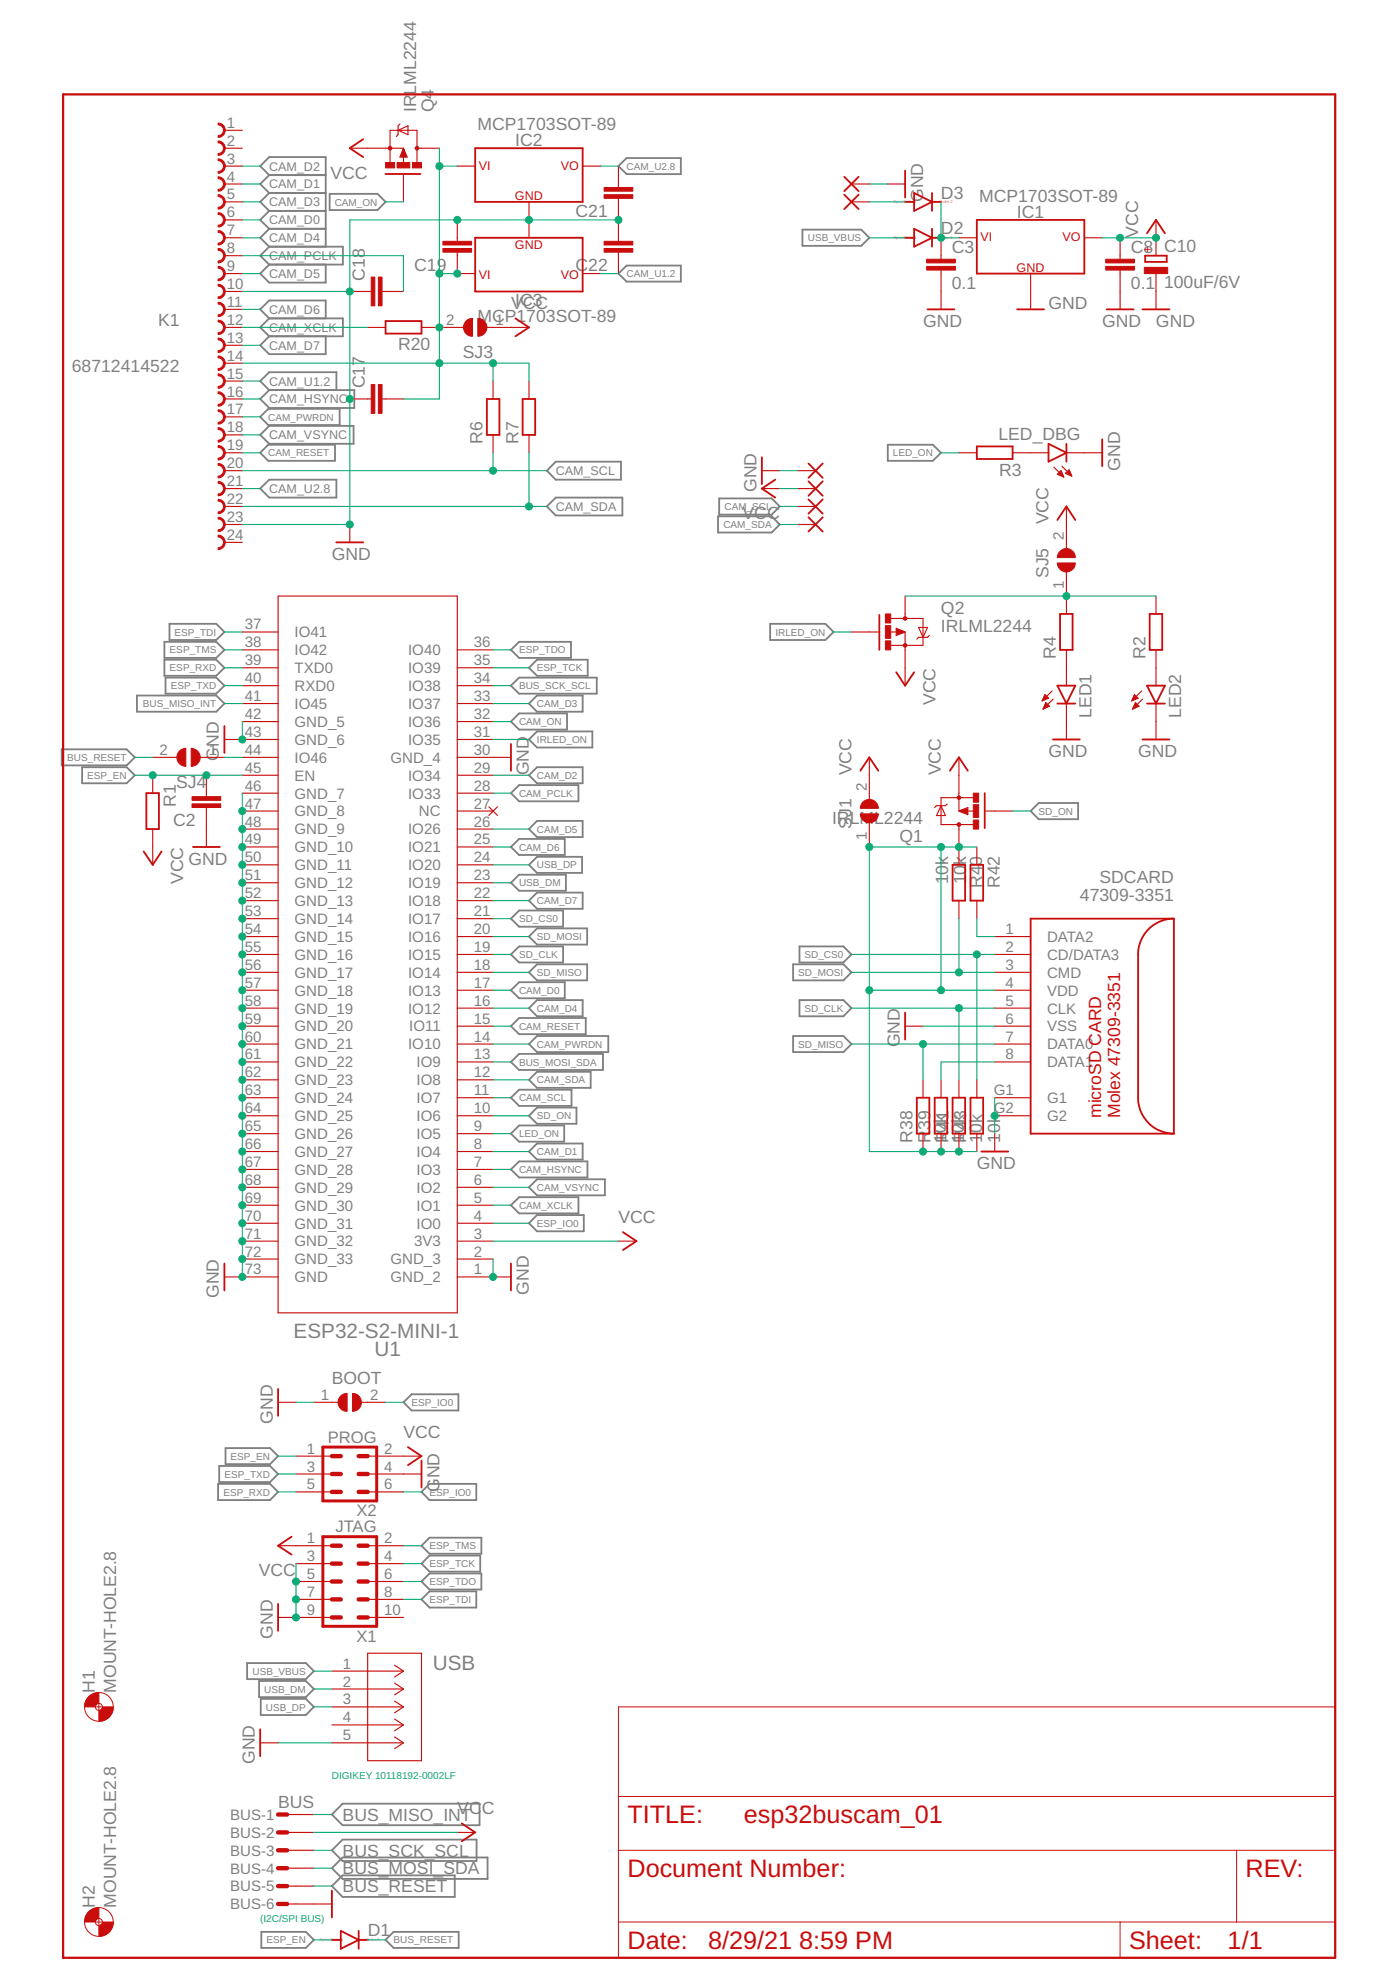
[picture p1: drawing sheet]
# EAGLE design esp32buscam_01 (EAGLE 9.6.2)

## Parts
BOOT  SJ  [SJ]
BUS  BUS  MICROMATCH-6SMD  [MICROMATCH-6SMD]
C2  C-EUC0603  [C0603]
C3  0.1  C-EUC0805  [C0805]
C8  0.1  C-EUC0805  [C0805]
C10  100uF/6V  CPOL-EUB/3528-21R  [B/3528-21R]
C17  C-EUC0603  [C0603]
C18  C-EUC0603  [C0603]
C19  C-EUC0603  [C0603]
C21  C-EUC0603  [C0603]
C22  C-EUC0603  [C0603]
D1  DIODE-MINIMELF  [MINIMELF]
D2  DIODE-MINIMELF  [MINIMELF]
D3  DIODE-MINIMELF  [MINIMELF]
H1  MOUNT-HOLE2.8  [2,8]
H2  MOUNT-HOLE2.8  [2,8]
IC1  MCP1703SOT-89  [SOT89]
IC2  MCP1703SOT-89  [SOT89]
IC3  MCP1703SOT-89  [SOT89]
K1  68712414522  [68712414522]
LED1  LED5MM  [LED5MM]
LED2  LED5MM  [LED5MM]
LED_DBG  G  LEDCHIPLED_0805  [CHIPLED_0805]
PAD1  1,6/0,9  [1,6/0,9]
PAD2  1,6/0,9  [1,6/0,9]
PAD3  1,6/0,9  [1,6/0,9]
PAD4  1,6/0,9  [1,6/0,9]
PAD5  1,6/0,9  [1,6/0,9]
PAD6  1,6/0,9  [1,6/0,9]
Q1  IRLML2244  MOSFET-PCHANNELIRLML2244  [SOT23-3]
Q2  IRLML2244  MOSFET-PCHANNELIRLML2244  [SOT23-3]
Q4  IRLML2244  MOSFET-PCHANNELIRLML2244  [SOT23-3]
R1  R-EU_R0603  [R0603]
R2  R-EU_R0402  [R0402]
R3  R-EU_R0402  [R0402]
R4  R-EU_R0402  [R0402]
R6  R-EU_R0603  [R0603]
R7  R-EU_R0603  [R0603]
R20  R-EU_R0603  [R0603]
R38  10k  R-EU_R0805  [R0805]
R39  10k  R-EU_R0805  [R0805]
R40  10k  R-EU_R0805  [R0805]
R41  10k  R-EU_R0805  [R0805]
R42  10k  R-EU_R0805  [R0805]
R43  10k  R-EU_R0805  [R0805]
SDCARD  47309-3351  [47309-3351]
SJ1  SJ  [SJ]
SJ3  SJ  [SJ]
SJ4  SJ  [SJ]
SJ5  SJ  [SJ]
U1  ESP32-S2-MINI-1  [QFN60_ESP32-S2-MINI-1_EXP]
USB  10118192-0002LF  [CONN_10118192-0002LF_AMP]
X1  JTAG  PHB_1MM27_2X05_SNS  [PHB_1MM27_2X05_SNS]
X2  PROG  PHB_1MM27_2X03_SNS  [PHB_1MM27_2X03_SNS]

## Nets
BUS_MISO_INT: BUS.1 U1.41(IO45)
BUS_MOSI_SDA: BUS.4 U1.13(IO9)
BUS_RESET: BUS.5 D1.C SJ4.2
BUS_SCK_SCL: BUS.3 U1.34(IO38)
CAM_D0: K1.6 U1.17(IO13)
CAM_D1: K1.4 U1.8(IO4)
CAM_D2: K1.3 U1.29(IO34)
CAM_D3: K1.5 U1.33(IO37)
CAM_D4: K1.7 U1.16(IO12)
CAM_D5: K1.9 U1.26(IO26)
CAM_D6: K1.11 U1.25(IO21)
CAM_D7: K1.13 U1.22(IO18)
CAM_HSYNC: K1.16 U1.7(IO3)
CAM_ON: Q4.1(G) U1.32(IO36)
CAM_PCLK: C18.2 K1.8 U1.28(IO33)
CAM_PWRDN: K1.17 U1.14(IO10)
CAM_RESET: K1.19 U1.15(IO11)
CAM_SCL: K1.20 PAD3.1(P) R6.1 U1.11(IO7)
CAM_SDA: K1.22 PAD4.1(P) R7.1 U1.12(IO8)
CAM_U1.2: C22.1 IC3.3(VCC) K1.15
CAM_U2.8: C21.2 IC2.3(VCC) K1.21
CAM_VSYNC: K1.18 U1.6(IO2)
CAM_XCLK: K1.12 R20.2 U1.5(IO1)
ESP_EN: C2.2 D1.A R1.1 U1.45(EN) X2.1
ESP_IO0: BOOT.2 U1.4(IO0) X2.6
ESP_RXD: U1.39(TXD0) X2.5
ESP_TCK: U1.35(IO39) X1.4
ESP_TDI: U1.37(IO41) X1.8
ESP_TDO: U1.36(IO40) X1.6
ESP_TMS: U1.38(IO42) X1.2
ESP_TXD: U1.40(RXD0) X2.3
GND [gnd]: BOOT.1 BUS.6 C2.1 C3.2 C8.2 C10.- C17.1 C18.1 C19.2 C21.1 C22.2 IC1.1(GND) IC2.1(GND) IC3.1(GND) K1.10 K1.23 LED1.K(C) LED2.K(C) LED_DBG.C PAD1.1(P) PAD6.1(P) SDCARD.6(VSS) SDCARD.G1 SDCARD.G2 U1.1(GND_2) U1.2(GND_3) U1.30(GND_4) U1.42(GND_5) U1.43(GND_6) U1.46(GND_7) U1.47(GND_8) U1.48(GND_9) U1.49(GND_10) U1.50(GND_11) U1.51(GND_12) U1.52(GND_13) U1.53(GND_14) U1.54(GND_15) U1.55(GND_16) U1.56(GND_17) U1.57(GND_18) U1.58(GND_19) U1.59(GND_20) U1.60(GND_21) U1.61(GND_22) U1.62(GND_23) U1.63(GND_24) U1.64(GND_25) U1.65(GND_26) U1.66(GND_27) U1.67(GND_28) U1.68(GND_29) U1.69(GND_30) U1.70(GND_31) U1.71(GND_32) U1.72(GND_33) U1.73(GND) USB.5 X1.3 X1.5 X1.7 X1.9 X2.4
IRLED_ON: Q2.1(G) U1.31(IO35)
LED_ON: R3.2 U1.9(IO5)
N$1: LED1.A R4.1
N$2: SJ4.1 U1.44(IO46)
N$3: LED2.A R2.1
N$4: LED_DBG.A R3.1
N$8: Q2.3(D) R2.2 R4.2 SJ5.1
SD_CLK: R41.2 SDCARD.5(CLK) U1.19(IO15)
SD_CS0: R43.2 SDCARD.2(CD/DATA3) U1.21(IO17)
SD_D1: R39.2 SDCARD.8(DATA1)
SD_D2: R42.2 SDCARD.1(DATA2)
SD_MISO: R38.2 SDCARD.7(DATA0) U1.18(IO14)
SD_MOSI: R40.2 SDCARD.3(CMD) U1.20(IO16)
SD_ON: Q1.1(G) U1.10(IO6)
U3.3 [power]: Q1.3(D) R38.1 R39.1 R40.1 R41.1 R42.1 R43.1 SDCARD.4(VDD) SJ1.1
USB_DM: U1.23(IO19) USB.2
USB_DP: U1.24(IO20) USB.3
USB_VBUS [power]: D2.A USB.1
V [power]: C3.1 D2.C D3.C IC1.2(VIN) IC1.4(VIN)
VCC [power]: BUS.2 C8.1 C10.+ IC1.3(VCC) PAD2.1(P) Q1.2(S) Q2.2(S) Q4.2(S) R1.2 SJ1.2 SJ3.1 SJ5.2 U1.3(3V3) X1.1 X2.2
VCC_CAM [power]: C17.2 C19.1 IC2.2(VIN) IC2.4(VIN) IC3.2(VIN) IC3.4(VIN) K1.14 Q4.3(D) R6.2 R7.2 R20.1 SJ3.2
VEXT: D3.A PAD5.1(P)
Unconnected: K1.1 K1.2 K1.24 U1.27(NC) USB.4 X1.10

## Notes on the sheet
- DIGIKEY 10118192-0002LF
- (I2C/SPI BUS)

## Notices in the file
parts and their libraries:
FPC_Connectors_Flat_Flexible_Cable_rev15: Copyright: Würth Elektronik
esp32s2mini: COPYRIGHT: Copyright (C) 2018 Accelerated Designs. All rights reserved
User-Submitted: Licensing: Creative Commons ShareAlike 4.0 International - https://creativecommons.org/licenses/by-sa/4.0
